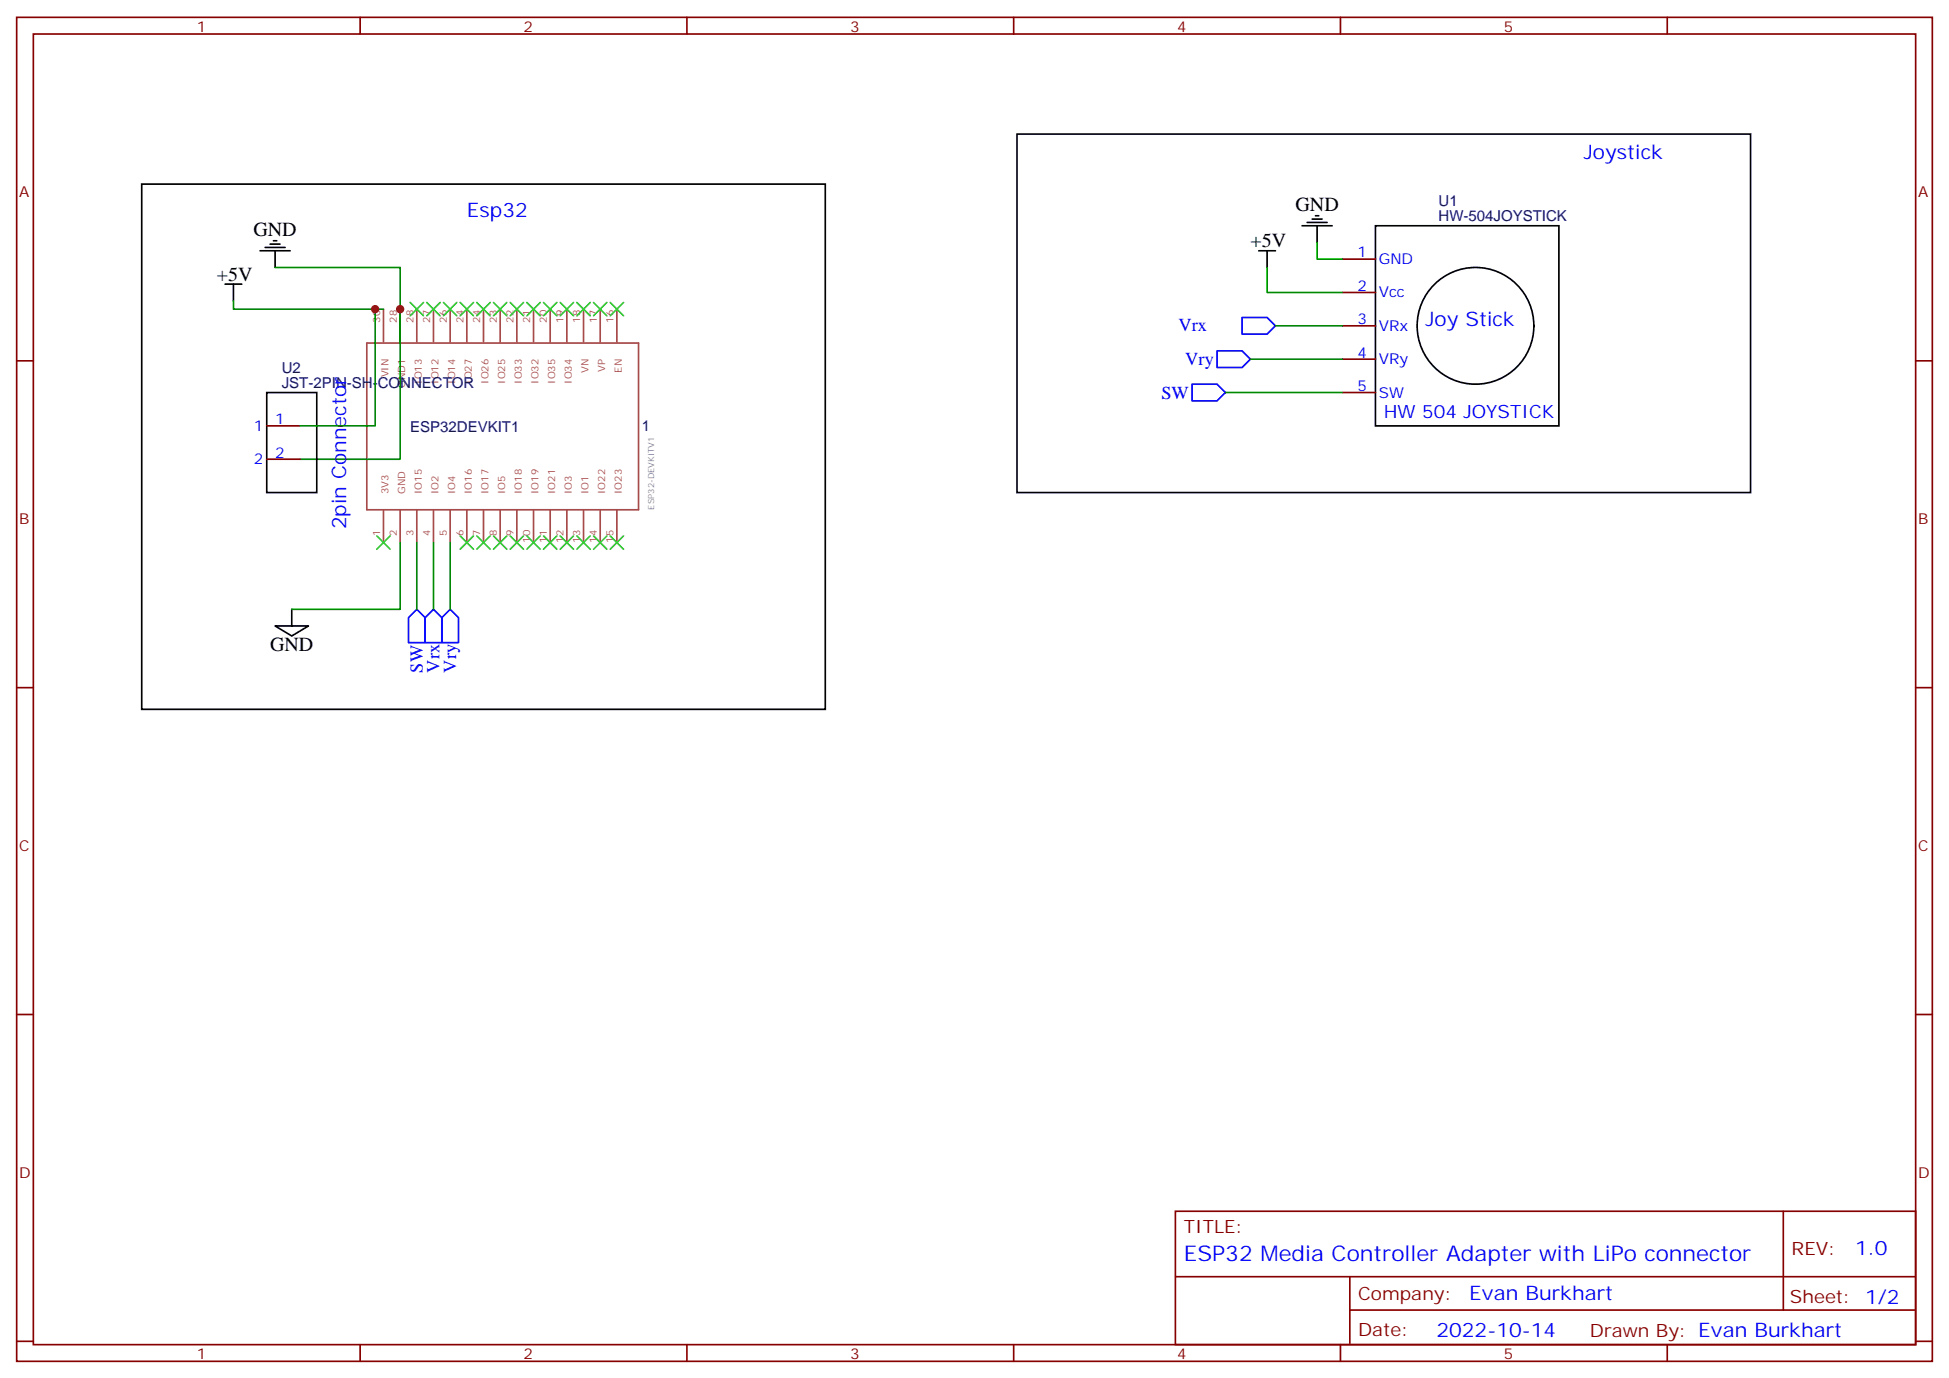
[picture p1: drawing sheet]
<svg xmlns="http://www.w3.org/2000/svg" width="412mm" height="292mm" viewBox="0 0 412 292" stroke-linecap="round" stroke-linejoin="round" font-family="sans-serif">
<g fill="none" stroke="#870000" stroke-width=".35">
<path d="M3.5 3.7h405.4v284.3h-405.4zM7.1 7.2h398.2v277.3h-398.2zM76.2 3.7v3.5M145.3 3.7v3.5M214.5 3.7v3.5M283.6 3.7v3.5M352.8 3.7v3.5M284 54.8h7M3.5 76.3h3.6M284 61.9h7M284 68.9h7M284 76h7"/>
<path d="M405.3 76.3h3.6M56.4 90.1h7.1M56.4 97.2h7.1M284 83h7M3.5 145.5h3.6M405.3 145.5h3.6M3.5 214.6h3.6M405.3 214.6h3.6M248.7 256.3h156.6v28.2h-156.6zM377.3 256.3v20.9M248.7 270.1h156.5M285.6 277.2h119.6"/>
<path d="M285.6 270.1v14.1M3.5 283.8h3.6M76.2 284.5v3.5M145.3 284.5v3.5M214.5 284.5v3.5M283.6 284.5v3.5M352.8 284.5v3.5M405.3 283.8h3.6"/>
</g>
<g fill="none" stroke="#a64a4a" stroke-width=".35">
<path d="M77.6 72.6h57.5v35.3h-57.5zM81.1 65.4v6.9M84.7 65.4v6.9M88.2 65.4v6.9M91.7 65.4v6.9M95.2 65.4v6.9M98.8 65.4v6.9M102.3 65.4v6.9M105.8 65.4v6.9M109.4 65.4v6.9M112.9 65.4v6.9M116.4 65.4v6.9"/>
<path d="M119.9 65.4v6.9M123.5 65.4v6.9M127 65.4v6.9M130.5 65.4v6.9M81.1 107.8v7M84.7 107.8v7M88.2 107.8v7M91.7 107.8v7M95.2 107.8v7M98.8 107.8v7M102.3 107.8v7M105.8 107.8v7"/>
<path d="M109.4 107.8v7M112.9 107.8v7M116.4 107.8v7M119.9 107.8v7M123.5 107.8v7M127 107.8v7M130.5 107.8v7"/>
</g>
<path d="M257.5 74.2h5.3l1.8 1.8-1.8 1.8h-5.3zM262.8 67.2h5.3l1.8 1.7-1.8 1.8h-5.3zM252.2 81.3h5.3l1.8 1.7-1.8 1.8h-5.3zM86.4 130.7l1.8-1.8 1.8 1.8v5.3h-3.6zM91.7 128.9l1.8 1.8v5.3h-3.5v-5.3zM95.2 128.9l1.8 1.8v5.3h-3.5v-5.3z" fill="none" stroke="#00f" stroke-width=".35"/>
<path d="M58.2 56.6h26.5v40.6h-21.2M268.1 56.6v5.3h15.9M278.7 51.3v3.5h5.3M49.4 63.6v1.8h31.7M79.4 65.4v24.7h-15.9M264.6 76h19.4M269.9 68.9h14.1M259.3 83h24.7M84.7 114.8v14.1h-23M88.2 114.8v14.1M91.7 114.8v14.1M95.2 114.8v14.1" fill="none" stroke="#008700" stroke-width=".35"/>
<g fill="none" stroke="#000" stroke-width=".35">
<path d="M30 38.9h144.6v111.2h-144.6zM215.2 28.4h155.2v75.8h-155.2zM55 53.1h6.4M56.1 52.4h4.2M57.1 51.6h2.2M57.9 50.9h.7M58.2 53.1v3.5M266.3 53.1h3.6M268.1 53.1v3.5M275.5 47.8h6.4M276.6 47.1h4.2M277.6 46.4h2.2"/>
<path d="M278.3 45.6h.7M278.7 47.8v3.5M291 47.8h38.8v42.3h-38.8zM47.6 60.1h3.6M49.4 60.1v3.5M56.4 83h10.6v21.2h-10.6zM58.2 132.4h7.1l-3.6 2.1zM61.7 128.9v3.5"/>
<circle cx="312.2" cy="68.9" r="12.3"/>
</g>
<g fill="none" stroke="#3c3" stroke-width=".35">
<path d="M86.8 64l2.8 2.8M89.6 64l-2.8 2.8M90.3 64l2.8 2.8M93.1 64l-2.8 2.8M93.8 64l2.9 2.8M96.7 64l-2.9 2.8M97.4 64l2.8 2.8M100.2 64l-2.8 2.8M100.9 64l2.8 2.8M103.7 64l-2.8 2.8M104.4 64l2.8 2.8M107.2 64l-2.8 2.8"/>
<path d="M107.9 64l2.9 2.8M110.8 64l-2.9 2.8M111.5 64l2.8 2.8M114.3 64l-2.8 2.8M115 64l2.8 2.8M117.8 64l-2.8 2.8M118.5 64l2.9 2.8M121.4 64l-2.9 2.8M122.1 64l2.8 2.8M124.9 64l-2.8 2.8M125.6 64l2.8 2.8M128.4 64l-2.8 2.8"/>
<path d="M129.1 64l2.8 2.8M131.9 64l-2.8 2.8M79.7 113.4l2.8 2.8M82.5 113.4l-2.8 2.8M97.4 113.4l2.8 2.8M100.2 113.4l-2.8 2.8M100.9 113.4l2.8 2.8M103.7 113.4l-2.8 2.8M104.4 113.4l2.8 2.8M107.2 113.4l-2.8 2.8M107.9 113.4l2.9 2.8M110.8 113.4l-2.9 2.8"/>
<path d="M111.5 113.4l2.8 2.8M114.3 113.4l-2.8 2.8M115 113.4l2.8 2.8M117.8 113.4l-2.8 2.8M118.5 113.4l2.9 2.8M121.4 113.4l-2.9 2.8M122.1 113.4l2.8 2.8M124.9 113.4l-2.8 2.8M125.6 113.4l2.8 2.8M128.4 113.4l-2.8 2.8M129.1 113.4l2.8 2.8M131.9 113.4l-2.8 2.8"/>
</g>
<g fill="#c00">
<circle cx="79.4" cy="65.4" r=".88"/>
<circle cx="84.7" cy="65.4" r=".88"/>
</g>
<text font-size="4.6" fill="#00f" x="250.5" y="266.8">ESP32 Media Controller Adapter with LiPo connector</text>
<g font-size="4.2" fill="#00f">
<text x="335.1" y="33.7">Joystick</text>
<text x="98.8" y="46">Esp32</text>
<text x="301.6" y="68.9">Joy Stick</text>
<text x="73.2" y="112" transform="rotate(-90 73.2 112)">2pin Connector</text>
<text x="392.5" y="265.5">1.0</text>
<text x="310.9" y="275.1">Evan Burkhart</text>
<text x="304" y="282.9">2022-10-14</text>
</g>
<g font-size="4.2">
<text x="274.1" y="44.6">GND</text>
<text x="53.6" y="49.9">GND</text>
<text x="264.6" y="52.4">+5V</text>
<text x="45.9" y="59.4">+5V</text>
<text x="57.1" y="137.7">GND</text>
</g>
<g font-size="3.9" fill="#00f">
<text x="249.4" y="70.1">Vrx</text>
<text x="250.8" y="77.3">Vry</text>
<text x="245.7" y="84.3">SW</text>
<text x="292.8" y="88.3">HW 504 JOYSTICK</text>
<text x="89.5" y="142.3" transform="rotate(-90 89.5 142.3)">SW</text>
<text x="93" y="142.3" transform="rotate(-90 93 142.3)">Vrx</text>
<text x="96.5" y="142.3" transform="rotate(-90 96.5 142.3)">Vry</text>
</g>
<g font-size="3.9" fill="#800">
<text x="250.5" y="260.8">TITLE:</text>
<text x="379.1" y="265.5">REV:</text>
<text x="287.4" y="275">Company:</text>
<text x="378.7" y="275.7">Sheet: 1/2</text>
<text x="287.4" y="282.7">Date:</text>
<text x="336.4" y="282.8">Drawn By: Evan Burkhart</text>
</g>
<g font-size="3.2" fill="#800">
<text x="41.6" y="6.7">1</text>
<text x="110.8" y="6.7">2</text>
<text x="179.9" y="6.7">3</text>
<text x="249.1" y="6.7">4</text>
<text x="318.2" y="6.7">5</text>
<text x="4.1" y="41.8">A</text>
<text x="405.9" y="41.8">A</text>
<text x="4.1" y="110.9">B</text>
<text x="405.9" y="110.9">B</text>
<text x="4.1" y="180.1">C</text>
<text x="405.9" y="180.1">C</text>
<text x="4.1" y="249.2">D</text>
<text x="405.9" y="249.2">D</text>
<text x="41.6" y="287.5">1</text>
<text x="110.8" y="287.5">2</text>
<text x="179.9" y="287.5">3</text>
<text x="249.1" y="287.5">4</text>
<text x="318.2" y="287.5">5</text>
</g>
<g font-size="3.2" fill="#000080">
<text x="304.4" y="46.7">HW-504JOYSTICK</text>
<text x="304.4" y="43.7">U1</text>
<text x="59.6" y="82">JST-2PIN-SH-CONNECTOR</text>
<text x="59.6" y="78.8">U2</text>
<text x="86.8" y="91.4">ESP32DEVKIT1</text>
<text x="135.8" y="91.2">1</text>
</g>
<g font-size="3.2" fill="#00f">
<text x="287.3" y="54.5">1</text>
<text x="291.7" y="55.9">GND</text>
<text x="287.3" y="61.5">2</text>
<text x="291.7" y="62.9">Vcc</text>
<text x="287.3" y="68.6">3</text>
<text x="291.7" y="70">VRx</text>
<text x="287.3" y="75.6">4</text>
<text x="291.7" y="77">VRy</text>
<text x="287.3" y="82.7">5</text>
<text x="58.2" y="89.7">1</text>
<text x="291.7" y="84.1">SW</text>
<text x="53.7" y="91.2">1</text>
<text x="53.7" y="98.2">2</text>
<text x="58.2" y="96.8">2</text>
</g>
<g font-size="2.1" fill="#a54b4b">
<text x="80.4" y="68.3" transform="rotate(-90 80.4 68.3)">30</text>
<text x="84" y="68.3" transform="rotate(-90 84 68.3)">28</text>
<text x="87.5" y="68.3" transform="rotate(-90 87.5 68.3)">28</text>
<text x="91" y="68.3" transform="rotate(-90 91 68.3)">27</text>
<text x="94.6" y="68.3" transform="rotate(-90 94.6 68.3)">26</text>
<text x="98.1" y="68.3" transform="rotate(-90 98.1 68.3)">24</text>
<text x="101.6" y="68.3" transform="rotate(-90 101.6 68.3)">24</text>
<text x="105.1" y="68.3" transform="rotate(-90 105.1 68.3)">23</text>
<text x="108.7" y="68.3" transform="rotate(-90 108.7 68.3)">22</text>
<text x="112.2" y="68.3" transform="rotate(-90 112.2 68.3)">21</text>
<text x="115.7" y="68.3" transform="rotate(-90 115.7 68.3)">20</text>
<text x="119.2" y="68.3" transform="rotate(-90 119.2 68.3)">19</text>
<text x="122.8" y="68.3" transform="rotate(-90 122.8 68.3)">18</text>
<text x="126.3" y="68.3" transform="rotate(-90 126.3 68.3)">17</text>
<text x="129.8" y="68.3" transform="rotate(-90 129.8 68.3)">16</text>
<text x="82.2" y="79.9" transform="rotate(-90 82.2 79.9)">VIN</text>
<text x="85.7" y="82.1" transform="rotate(-90 85.7 82.1)">GND1</text>
<text x="89.2" y="81.2" transform="rotate(-90 89.2 81.2)">IO13</text>
<text x="92.8" y="81.2" transform="rotate(-90 92.8 81.2)">IO12</text>
<text x="96.3" y="81.2" transform="rotate(-90 96.3 81.2)">IO14</text>
<text x="99.8" y="81.2" transform="rotate(-90 99.8 81.2)">IO27</text>
<text x="103.3" y="81.2" transform="rotate(-90 103.3 81.2)">IO26</text>
<text x="106.9" y="81.2" transform="rotate(-90 106.9 81.2)">IO25</text>
<text x="110.4" y="81.2" transform="rotate(-90 110.4 81.2)">IO33</text>
<text x="113.9" y="81.2" transform="rotate(-90 113.9 81.2)">IO32</text>
<text x="117.5" y="81.2" transform="rotate(-90 117.5 81.2)">IO35</text>
<text x="121" y="81.2" transform="rotate(-90 121 81.2)">IO34</text>
<text x="124.5" y="79" transform="rotate(-90 124.5 79)">VN</text>
<text x="128" y="78.7" transform="rotate(-90 128 78.7)">VP</text>
<text x="131.6" y="78.9" transform="rotate(-90 131.6 78.9)">EN</text>
<text x="82.2" y="104.5" transform="rotate(-90 82.2 104.5)">3V3</text>
<text x="85.7" y="104.5" transform="rotate(-90 85.7 104.5)">GND</text>
<text x="89.2" y="104.5" transform="rotate(-90 89.2 104.5)">IO15</text>
<text x="92.8" y="104.5" transform="rotate(-90 92.8 104.5)">IO2</text>
<text x="96.3" y="104.5" transform="rotate(-90 96.3 104.5)">IO4</text>
<text x="99.8" y="104.5" transform="rotate(-90 99.8 104.5)">IO16</text>
<text x="103.3" y="104.5" transform="rotate(-90 103.3 104.5)">IO17</text>
<text x="106.9" y="104.5" transform="rotate(-90 106.9 104.5)">IO5</text>
<text x="110.4" y="104.5" transform="rotate(-90 110.4 104.5)">IO18</text>
<text x="113.9" y="104.5" transform="rotate(-90 113.9 104.5)">IO19</text>
<text x="117.5" y="104.5" transform="rotate(-90 117.5 104.5)">IO21</text>
<text x="121" y="104.5" transform="rotate(-90 121 104.5)">IO3</text>
<text x="124.5" y="104.5" transform="rotate(-90 124.5 104.5)">IO1</text>
<text x="128" y="104.5" transform="rotate(-90 128 104.5)">IO22</text>
<text x="131.6" y="104.5" transform="rotate(-90 131.6 104.5)">IO23</text>
<text x="80.4" y="113.5" transform="rotate(-90 80.4 113.5)">1</text>
<text x="84" y="113.5" transform="rotate(-90 84 113.5)">2</text>
<text x="87.5" y="113.5" transform="rotate(-90 87.5 113.5)">3</text>
<text x="91" y="113.5" transform="rotate(-90 91 113.5)">4</text>
<text x="94.6" y="113.5" transform="rotate(-90 94.6 113.5)">5</text>
<text x="98.1" y="113.5" transform="rotate(-90 98.1 113.5)">6</text>
<text x="101.6" y="113.5" transform="rotate(-90 101.6 113.5)">7</text>
<text x="105.1" y="113.5" transform="rotate(-90 105.1 113.5)">8</text>
<text x="108.7" y="113.5" transform="rotate(-90 108.7 113.5)">9</text>
<text x="112.2" y="114.8" transform="rotate(-90 112.2 114.8)">10</text>
<text x="115.7" y="114.8" transform="rotate(-90 115.7 114.8)">11</text>
<text x="119.2" y="114.8" transform="rotate(-90 119.2 114.8)">12</text>
<text x="122.8" y="114.8" transform="rotate(-90 122.8 114.8)">13</text>
<text x="126.3" y="114.8" transform="rotate(-90 126.3 114.8)">14</text>
<text x="129.8" y="114.8" transform="rotate(-90 129.8 114.8)">15</text>
</g>
<text font-size="1.8" fill="#838383" x="138.4" y="107.8" transform="rotate(-90 138.4 107.8)">ESP32-DEVKITV1</text>
</svg>
